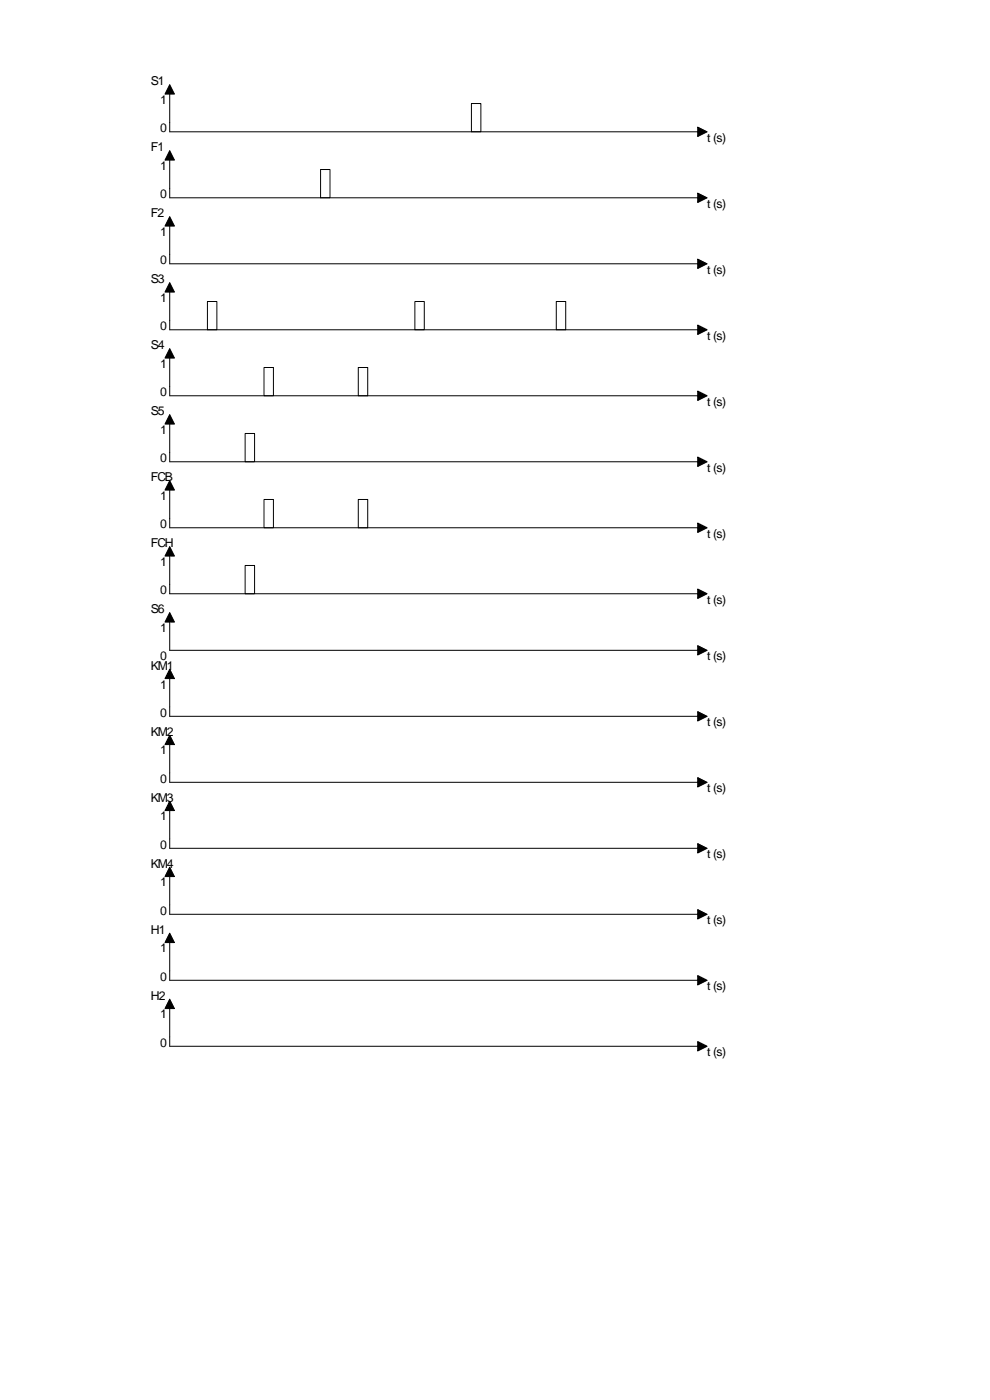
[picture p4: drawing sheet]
<svg xmlns="http://www.w3.org/2000/svg" width="210mm" height="297mm" viewBox="0 0 210 297" stroke-linecap="round" stroke-linejoin="round" font-family="sans-serif">
<g fill="none" stroke="#fff" stroke-width=".21">
<path d="M68 36h.1M70 36l-2 2M70.1 37.9l-2.1 2.1M70.1 39.9l-2.1 2.1M100 22h.1M102 22l-2 2M102.1 23.9l-2.1 2.1M102.1 25.9l-2.1 2.1M102.1 27.9l-.1 .1M70.1 41.9l-.1 .1M44 64h.1M46 64l-2 2"/>
<path d="M46.1 65.9l-2.1 2.1M46.1 67.9l-2.1 2.1M46.1 69.9l-.1 .1M56 78h.1M58 78l-2 2M58.1 79.9l-2.1 2.1M76 78h.1M78 78l-2 2M78.1 79.9l-2.1 2.1M88 64h.1M90 64l-2 2M90.1 65.9l-2.1 2.1"/>
<path d="M90.1 67.9l-2.1 2.1M90.1 69.9l-.1 .1M118 64h.1M120 64l-2 2M120.1 65.9l-2.1 2.1M120.1 67.9l-2.1 2.1M120.1 69.9l-.1 .1M52 92h.1M54 92l-2 2M54.1 97.9l-.1 .1M54.1 93.9l-2.1 2.1M54.1 95.9l-2.1 2.1"/>
<path d="M58.1 81.9l-2.1 2.1M58.1 83.9l-.1 .1M78.1 81.9l-2.1 2.1M78.1 83.9l-.1 .1M52 120h.1M54 120l-2 2M56 106h.1M58 106l-2 2M58.1 107.9l-2.1 2.1M58.1 109.9l-2.1 2.1M58.1 111.9l-.1 .1M76 106h.1"/>
<path d="M78 106l-2 2M78.1 107.9l-2.1 2.1M78.1 109.9l-2.1 2.1M78.1 111.9l-.1 .1M54.1 121.9l-2.1 2.1M54.1 123.9l-2.1 2.1M54.1 125.9l-.1 .1"/>
</g>
<g fill="none" stroke="#000" stroke-width=".21">
<path d="M36 20v8h112M36 34v8h112M68 36h2v6h-2zM100 22h2v6h-2zM36 48v8h112M36 62v8h112M36 76v8h112M44 64h2v6h-2zM56 78h2v6h-2zM76 78h2v6h-2zM88 64h2v6h-2zM118 64h2v6h-2z"/>
<path d="M36 90v8h112M52 92h2v6h-2zM36 104v8h112M36 118v8h112M52 120h2v6h-2zM56 106h2v6h-2zM76 106h2v6h-2zM36 132v6h112M36 144v8h112M36 158v8h112M36 172v8h112M36 186v8h112"/>
<path d="M36 200v8h112M36 214v8h112"/>
</g>
<g fill="#000" stroke="#000" stroke-width=".21">
<path d="M36 18l1 2h-2z" fill-rule="evenodd"/>
<path d="M36 32l1 2h-2z" fill-rule="evenodd"/>
<path d="M148 27l2 1-2 1z" fill-rule="evenodd"/>
<path d="M36 46l1 2h-2z" fill-rule="evenodd"/>
<path d="M36 60l1 2h-2z" fill-rule="evenodd"/>
<path d="M148 41l2 1-2 1z" fill-rule="evenodd"/>
<path d="M148 55l2 1-2 1z" fill-rule="evenodd"/>
<path d="M36 74l1 2h-2z" fill-rule="evenodd"/>
<path d="M148 69l2 1-2 1z" fill-rule="evenodd"/>
<path d="M36 88l1 2h-2z" fill-rule="evenodd"/>
<path d="M148 83l2 1-2 1z" fill-rule="evenodd"/>
<path d="M148 97l2 1-2 1z" fill-rule="evenodd"/>
<path d="M36 102l1 2h-2z" fill-rule="evenodd"/>
<path d="M36 116l1 2h-2z" fill-rule="evenodd"/>
<path d="M148 111l2 1-2 1z" fill-rule="evenodd"/>
<path d="M36 130l1 2h-2z" fill-rule="evenodd"/>
<path d="M148 137l2 1-2 1z" fill-rule="evenodd"/>
<path d="M148 125l2 1-2 1z" fill-rule="evenodd"/>
<path d="M36 142l1 2h-2z" fill-rule="evenodd"/>
<path d="M36 156l1 2h-2z" fill-rule="evenodd"/>
<path d="M148 151l2 1-2 1z" fill-rule="evenodd"/>
<path d="M36 170l1 2h-2z" fill-rule="evenodd"/>
<path d="M148 165l2 1-2 1z" fill-rule="evenodd"/>
<path d="M148 179l2 1-2 1z" fill-rule="evenodd"/>
<path d="M36 184l1 2h-2z" fill-rule="evenodd"/>
<path d="M36 198l1 2h-2z" fill-rule="evenodd"/>
<path d="M148 193l2 1-2 1z" fill-rule="evenodd"/>
<path d="M36 212l1 2h-2z" fill-rule="evenodd"/>
<path d="M148 207l2 1-2 1z" fill-rule="evenodd"/>
<path d="M148 221l2 1-2 1z" fill-rule="evenodd"/>
</g>
<g font-size="2.6">
<text x="32" y="18.1">S1</text>
<text x="34" y="22.1">1</text>
<text x="34" y="28.1">0</text>
<text x="32" y="32.1">F1</text>
<text x="150" y="30.1">t (s)</text>
<text x="34" y="36.1">1</text>
<text x="32" y="46.1">F2</text>
<text x="34" y="42.1">0</text>
<text x="150" y="44.1">t (s)</text>
<text x="34" y="50.1">1</text>
<text x="34" y="56.1">0</text>
<text x="150" y="58.1">t (s)</text>
<text x="32" y="60.1">S3</text>
<text x="34" y="64.1">1</text>
<text x="34" y="70.1">0</text>
<text x="32" y="74.1">S4</text>
<text x="150" y="72.1">t (s)</text>
<text x="34" y="78.1">1</text>
<text x="32" y="88.1">S5</text>
<text x="34" y="84.1">0</text>
<text x="150" y="86.1">t (s)</text>
<text x="34" y="92.1">1</text>
<text x="34" y="98.1">0</text>
<text x="150" y="100.1">t (s)</text>
<text x="32" y="102.1">FCB</text>
<text x="34" y="106.1">1</text>
<text x="34" y="112.1">0</text>
<text x="32" y="116.1">FCH</text>
<text x="150" y="114.1">t (s)</text>
<text x="34" y="120.1">1</text>
<text x="32" y="130.1">S6</text>
<text x="34" y="126.1">0</text>
<text x="150" y="128.1">t (s)</text>
<text x="34" y="134.1">1</text>
<text x="32" y="142.1">KM1</text>
<text x="34" y="140.1">0</text>
<text x="150" y="140.1">t (s)</text>
<text x="34" y="146.1">1</text>
<text x="34" y="152.1">0</text>
<text x="150" y="154.1">t (s)</text>
<text x="32" y="156.1">KM2</text>
<text x="34" y="160.1">1</text>
<text x="34" y="166.1">0</text>
<text x="32" y="170.1">KM3</text>
<text x="150" y="168.1">t (s)</text>
<text x="34" y="174.1">1</text>
<text x="32" y="184.1">KM4</text>
<text x="34" y="180.1">0</text>
<text x="150" y="182.1">t (s)</text>
<text x="34" y="188.1">1</text>
<text x="34" y="194.1">0</text>
<text x="150" y="196.1">t (s)</text>
<text x="32" y="198.1">H1</text>
<text x="34" y="202.1">1</text>
<text x="34" y="208.1">0</text>
<text x="32" y="212.1">H2</text>
<text x="150" y="210.1">t (s)</text>
<text x="34" y="216.1">1</text>
<text x="34" y="222.1">0</text>
<text x="150" y="224.1">t (s)</text>
</g>
</svg>
